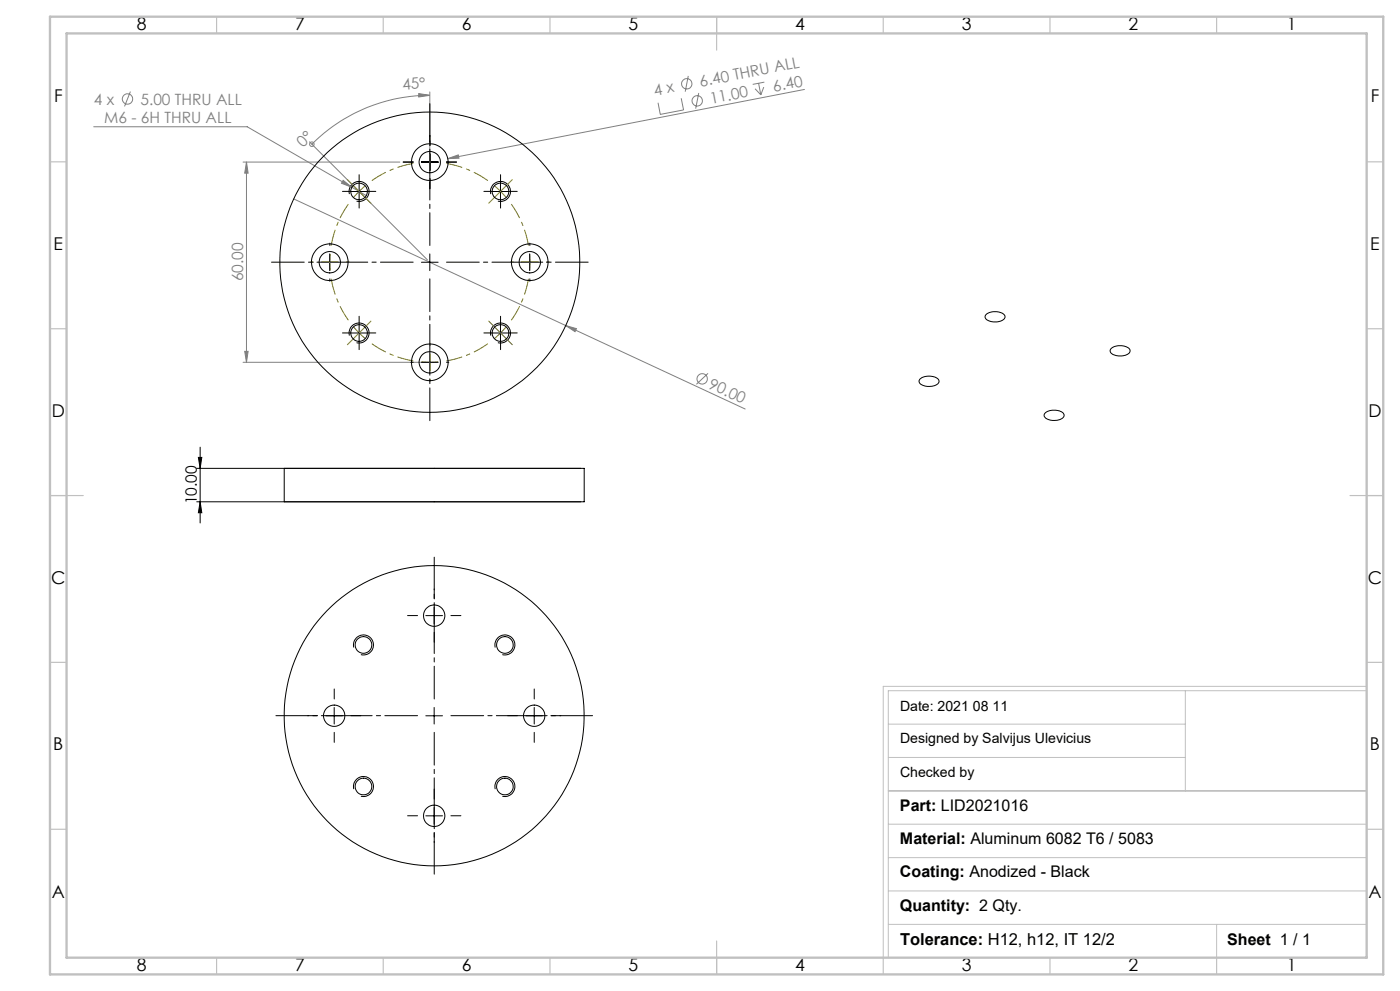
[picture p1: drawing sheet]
<svg xmlns="http://www.w3.org/2000/svg" width="420mm" height="297mm" viewBox="0 0 420 297" stroke-linecap="round" stroke-linejoin="round" font-family="sans-serif">
<g fill="none" stroke="#808080" stroke-width=".3">
<path d="M28.1 38h46.1l35.7 20.6M39.1 27.4l-1.7 4.5M125.6 28l3.3 .6-3.3 .5zM128.9 27.5v20.1M128.9 28.6a49.8 49.8 0 0 0-35.3 14.6M204.4 29.5l.7 3.4-7 1.4-.7-3.5M206.5 22.8l-.9 4.7M209.6 27.9l-.9 4.7M226.5 26.6l1.7 1.8M227.6 24.9l.6 3.5M229.1 26.1l-.9 2.3M229.3 24.6l-3.5 .7"/>
<path d="M241.3 26.8l-107 20.8M72.9 48.6h47M73.9 48.6v60M73.9 48.6l.5 3.3h-1zM88.1 59.6l81.6 38M92.9 42.5l35.3 35.4M93.6 43.2h.1M102.9 54l2.7 2.1-3.2-1.2zM134.3 47.6l3.2-1.2 .2 1zM169.7 97.6l3.2 .9-.4 .9zM169.7 97.6l53.9 25M72.9 108.6h55"/>
<path d="M73.4 105.3h1l-.5 3.3zM212.4 111.9l-3.5 3.3"/>
<circle cx="38.2" cy="29.7" r="1.55"/>
<circle cx="206" cy="25.1" r="1.54"/>
<circle cx="209.2" cy="30.2" r="1.55"/>
<circle cx="93.6" cy="43.2" r=".68"/>
<circle cx="210.6" cy="113.6" r="1.55"/>
</g>
<g fill="none" stroke="#000" stroke-width=".3">
<path d="M104.8 58.2a3 3 0 0 1 2.6-3.8 3 3 0 0 1 3.3 3.2 3 3 0 0 1-3.7 2.7M105.2 57.4h5M107.7 54.9v5M126.4 48.6h5M128.9 46.1v5M147.2 58.2a3 3 0 0 1 2.7-3.8 3 3 0 0 1 3.2 3.2 3 3 0 0 1-3.7 2.7M147.6 57.4h5M150.1 54.9v5M96.4 78.6h5M98.9 76.1v5M126.4 78.6h5M128.9 76.1v5"/>
<path d="M156.4 78.6h5M158.9 76.1v5M105.2 99.8h5M107.7 97.3v5M147.6 99.8h5M150.1 97.3v5M296 94.1a4.3 4.3 0 0 1 5.5 .6 1.95 1.95 0 0 1-2.2 1.7 3.6 3.6 0 0 1-3.8-1.3l.1-.5zM104.8 100.6a3 3 0 0 1 2.6-3.8 3 3 0 0 1 3.3 3.2 3 3 0 0 1-3.7 2.7M126.4 108.6h5M128.9 106.1v5M147.2 100.6a2.99 2.99 0 0 1 2.7-3.8 2.99 2.99 0 0 1 3.2 3.3 2.99 2.99 0 0 1-3.7 2.6M276 113.6a4.5 4.5 0 0 1 5.6 .3 1.52 1.52 0 0 1-1.7 1.8 3.8 3.8 0 0 1-4.1-1.2l-.1-.5z"/>
<path d="M333.4 104.4a4.5 4.5 0 0 1 5.5 .3 1.44 1.44 0 0 1-1.4 1.8 3.8 3.8 0 0 1-4.4-1.2zM59.5 137.1h1l-.5 3.3zM60 134v22.7M313.5 123.9a4.4 4.4 0 0 1 5.6 .2 1.65 1.65 0 0 1-1.8 1.8 3.6 3.6 0 0 1-4.1-1.3zM59 150.4h115.2M59 140.4h115.2M60 150.4l.5 3.3h-1zM106.2 194.1a2.99 2.99 0 0 1 2.6-3.8 2.99 2.99 0 0 1 3.2 3.2 2.99 2.99 0 0 1-3.7 2.7M127.7 184.5h5.1M130.2 182v5M148.6 194.1a3 3 0 0 1 2.6-3.8 3 3 0 0 1 3.2 3.2 3 3 0 0 1-3.7 2.7M97.8 214.5h5"/>
<path d="M100.3 212v5M127.7 214.5h5.1M130.2 212v5M157.8 214.5h4.9M160.3 212v5M106.2 236.5a2.99 2.99 0 0 1 2.6-3.8 2.99 2.99 0 0 1 3.2 3.3 2.99 2.99 0 0 1-3.7 2.6M148.6 236.5a3 3 0 0 1 2.6-3.8 3 3 0 0 1 3.2 3.2 3 3 0 0 1-3.7 2.7M127.7 244.5h5.1M130.2 242v5"/>
</g>
<g fill="none" stroke="#808000" stroke-width=".3" stroke-dasharray="15.2 1.3 1.3 1.3" stroke-linecap="butt">
<path d="M107.7 57.4l-1.7 1.8M107.7 57.4l1.9-1.7M129 48.6l-2.5 .1M129 48.6l2.4 .1M150.2 57.4l-1.9-1.7M150.2 57.4l1.7 1.8M159 78.6l-.2-2.5M159 78.6l-.2 2.5M107.7 99.8l1.9 1.7M107.7 99.8l-1.7-1.9M150.2 99.8l1.7-1.9M150.2 99.8l-1.9 1.7"/>
<path d="M129 108.6l2.4-.1M129 108.6l-2.5-.1"/>
</g>
<path d="M124 49a30 30 0 0 0-12.4 5.1M146.4 54.1a30 30 0 0 0-12.5-5.1M104.5 61.2a30 30 0 0 0-5.1 12.4M158.5 73.6a30 30 0 0 0-5.1-12.4M99.4 83.5a30 30 0 0 0 5.1 12.5M153.4 96a30 30 0 0 0 5.1-12.5M111.6 103a30 30 0 0 0 12.4 5.2M133.9 108.2a30 30 0 0 0 12.5-5.2" fill="none" stroke="#808000" stroke-width=".3" stroke-dasharray="15.2 1.3 1.3 1.3" stroke-dashoffset="10.4" stroke-linecap="butt"/>
<path d="M96.4 78.6h5M99 76.1v5" fill="none" stroke="#808000" stroke-width=".3"/>
<path d="M266.5 217h89.1M355.6 207v30M410 205.7h-145v81.5M410 207h-143.5v80M266.5 237h143.5M266.5 227h89.1M266.5 257h143.5M266.5 247h143.5M266.5 277h143.5M266.5 267h143.5M365 277v10" fill="none" stroke="#c0c0c0" stroke-width=".3"/>
<g fill="none" stroke="#c0c0c0" stroke-width=".35">
<path d="M65 5v5M115 5v5M165 5v5M215 5v10M265 5v5M315 5v5M365 5v5M15 48.5h5M410 48.5h5M15 98.5h5M410 98.5h5M15 148.5h10"/>
<path d="M405 148.5h10M15 198.5h5M410 198.5h5M15 248.5h5M410 248.5h5M65 287v5M115 287v5M165 287v5M215 282v10M265 287v5M315 287v5M365 287v5"/>
</g>
<path d="M15 5h400v287h-400zM20 10h390v277h-390z" fill="none" stroke="#c0c0c0" stroke-width=".7"/>
<g fill="none" stroke="#000" stroke-width=".3" stroke-dasharray="15.2 1.3 1.3 1.3">
<path d="M105.2 57.4h-2.5M107.7 54.9v-2.5M107.7 59.9v2.5M110.2 57.4h2.5M124 48.6h-3M124 48.6h-.7M129 43.6v-3M129 53.6v3M129 43.6v-.7M129 53.6v.7M134 48.6h3M134 48.6h.7"/>
<path d="M147.7 57.4h-2.5M150.2 54.9v-2.5M150.2 59.9v2.5M152.7 57.4h2.5M94 78.6h-.7M99 73.6v-.7M104 78.6h.7M154 78.6h-.7M159 73.6v-.7M164 78.6h.7M99 83.6v.7M105.2 99.8h-2.5"/>
<path d="M107.7 97.3v-2.5M110.2 99.8h2.5M147.7 99.8h-2.5M150.2 97.3v-2.5M152.7 99.8h2.5M159 83.6v.7M107.7 102.3v2.5M124 108.6h-.7M129 103.6v-.7M129 113.6v.7M134 108.6h.7M150.2 102.3v2.5"/>
<path d="M130.3 179.5v-3M125.3 184.5h-3M130.3 189.5v3M135.3 184.5h3M95.3 214.5h-3M100.3 209.5v-3M100.3 219.5v3M105.3 214.5h3M155.3 214.5h-3M160.3 209.5v-3M160.3 219.5v3M165.3 214.5h3"/>
<path d="M130.3 239.5v-3M125.3 244.5h-3M130.3 249.5v3M135.3 244.5h3"/>
</g>
<path d="M124 78.6h-42.5M129 73.6v-42.5M134 78.6h42.5M129 83.6v42.5M125.3 214.5h-42.5M130.3 209.5v-42.5M130.3 219.5v42.5M135.3 214.5h42.5" fill="none" stroke="#000" stroke-width=".3" stroke-dasharray="15.2 1.3 1.3 1.3" stroke-dashoffset="5.4"/>
<g fill="none" stroke="#808000" stroke-width=".3" stroke-dasharray="15.2 1.3 1.3 1.3">
<path d="M106 55.6l-1.8-1.8M107.7 57.4l-1.7-1.8M107.7 57.4l1.8 1.7M109.5 59.1l1.8 1.8M129 48.6v-2.5M129 48.6v2.5M129 43.6v-.8M129 53.6v.8M148.4 59.1l-1.8 1.8M150.2 57.4l1.7-1.8M150.2 57.4l-1.8 1.7M151.9 55.6l1.8-1.8"/>
<path d="M94 78.6h-.8M104 78.6h.8M154 78.6h-.8M159 78.6h2.5M159 78.6h-2.5M164 78.6h.8M107.7 99.8l-1.7 1.8M107.7 99.8l1.8-1.8M109.5 98l1.8-1.8M148.4 98l-1.8-1.8M150.2 99.8l1.7 1.8M150.2 99.8l-1.8-1.8"/>
<path d="M106 101.6l-1.8 1.7M129 108.6v2.5M129 108.6v-2.5M129 113.6v.8M129 103.6v-.8M151.9 101.6l1.8 1.7"/>
</g>
<path d="M125.6 28l3.3 .6-3.3 .5z" fill="#808080"/>
<path d="M60 150.4l.5 3.3h-1zM59.5 137.1h1l-.5 3.3z" fill="#000"/>
<g fill="#808080">
<path d="M102.9 54l2.7 2.1-3.2-1.2z"/>
<path d="M134.3 47.6l3.2-1.2 .2 1z"/>
<path d="M169.7 97.6l3.2 .9-.4 .9z"/>
<path d="M73.9 48.6l.5 3.3h-1zM73.4 105.3h1l-.5 3.3z"/>
</g>
<g fill="none" stroke="#000" stroke-width=".3">
<path d="M85.3 140.4h90v10h-90z"/>
<circle cx="107.7" cy="57.4" r="2.5"/>
<circle cx="128.9" cy="48.6" r="5.5"/>
<circle cx="128.9" cy="48.6" r="3.2"/>
<circle cx="150.2" cy="57.4" r="2.5"/>
<circle cx="98.9" cy="78.6" r="5.5"/>
<circle cx="99" cy="78.6" r="3.2"/>
<circle cx="128.9" cy="78.6" r="45"/>
<circle cx="158.9" cy="78.6" r="5.5"/>
<circle cx="158.9" cy="78.6" r="3.2"/>
<circle cx="107.7" cy="99.8" r="2.5"/>
<circle cx="150.2" cy="99.8" r="2.5"/>
<circle cx="128.9" cy="108.6" r="5.5"/>
<circle cx="128.9" cy="108.6" r="3.2"/>
<circle cx="109" cy="193.3" r="2.5"/>
<circle cx="130.2" cy="184.5" r="3.2"/>
<circle cx="151.5" cy="193.3" r="2.51"/>
<circle cx="100.3" cy="214.5" r="3.2"/>
<circle cx="130.2" cy="214.5" r="45"/>
<circle cx="160.3" cy="214.5" r="3.2"/>
<circle cx="109" cy="235.7" r="2.49"/>
<circle cx="151.5" cy="235.7" r="2.5"/>
<circle cx="130.2" cy="244.5" r="3.2"/>
</g>
<g font-size="5.3">
<text x="41" y="8.9">8</text>
<text x="88.5" y="8.9">7</text>
<text x="138.5" y="8.9">6</text>
<text x="188.5" y="8.9">5</text>
<text x="238.5" y="8.9">4</text>
<text x="288.5" y="8.9">3</text>
<text x="338.5" y="8.9">2</text>
<text x="386" y="8.9">1</text>
<text x="16.2" y="30.7">F</text>
<text x="411.2" y="30.7">F</text>
<text x="16.1" y="74.9">E</text>
<text x="411.1" y="74.9">E</text>
<text x="15.5" y="124.9">D</text>
<text x="410.5" y="124.9">D</text>
<text x="15.4" y="174.9">C</text>
<text x="410.4" y="174.9">C</text>
<text x="16" y="224.9">B</text>
<text x="411" y="224.9">B</text>
<text x="15.5" y="269.2">A</text>
<text x="410.5" y="269.2">A</text>
<text x="41" y="290.9">8</text>
<text x="88.5" y="290.9">7</text>
<text x="138.5" y="290.9">6</text>
<text x="188.5" y="290.9">5</text>
<text x="238.5" y="290.9">4</text>
<text x="288.5" y="290.9">3</text>
<text x="338.5" y="290.9">2</text>
<text x="386" y="290.9">1</text>
</g>
<text font-size="4.9" x="270" y="283.3">Tolerance: H12, h12, IT 12/2</text>
<g font-size="4.8">
<text x="270" y="242.9">Part: LID2021016</text>
<text x="270" y="252.9">Material: Aluminum 6082 T6 / 5083</text>
<text x="270" y="262.9">Coating: Anodized - Black</text>
<text x="270" y="272.9">Quantity: 2 Qty.</text>
<text x="368.2" y="283.3">Sheet 1 / 1</text>
</g>
<g font-size="4.7" fill="#808080">
<text x="120.8" y="27" transform="rotate(-5 120.8 27)">45°</text>
<text x="196.4" y="28.7" transform="rotate(-11 196.4 28.7)">4 x</text>
<text x="210.2" y="26" transform="rotate(-11 210.2 26)">6.40 THRU ALL</text>
<text x="232.2" y="27.5" transform="rotate(-11 232.2 27.5)">6.40</text>
<text x="28.1" y="31.4">4 x</text>
<text x="42.1" y="31.4">5.00 THRU ALL</text>
<text x="213.3" y="31.1" transform="rotate(-11 213.3 31.1)">11.00</text>
<text x="31.3" y="37">M6 - 6H THRU ALL</text>
<text x="91" y="44.5" transform="rotate(-45 91 44.5)">0°</text>
<text x="72.9" y="84.4" transform="rotate(-90 72.9 84.4)">60.00</text>
<text x="212.3" y="116.2" transform="rotate(25 212.3 116.2)">90.00</text>
</g>
<text font-size="4.7" x="59" y="151.2" transform="rotate(-90 59 151.2)">10.00</text>
<g font-size="4.2">
<text x="270" y="213.1">Date: 2021 08 11</text>
<text x="270" y="222.7">Designed by Salvijus Ulevicius</text>
<text x="270" y="232.8">Checked by</text>
</g>
</svg>
